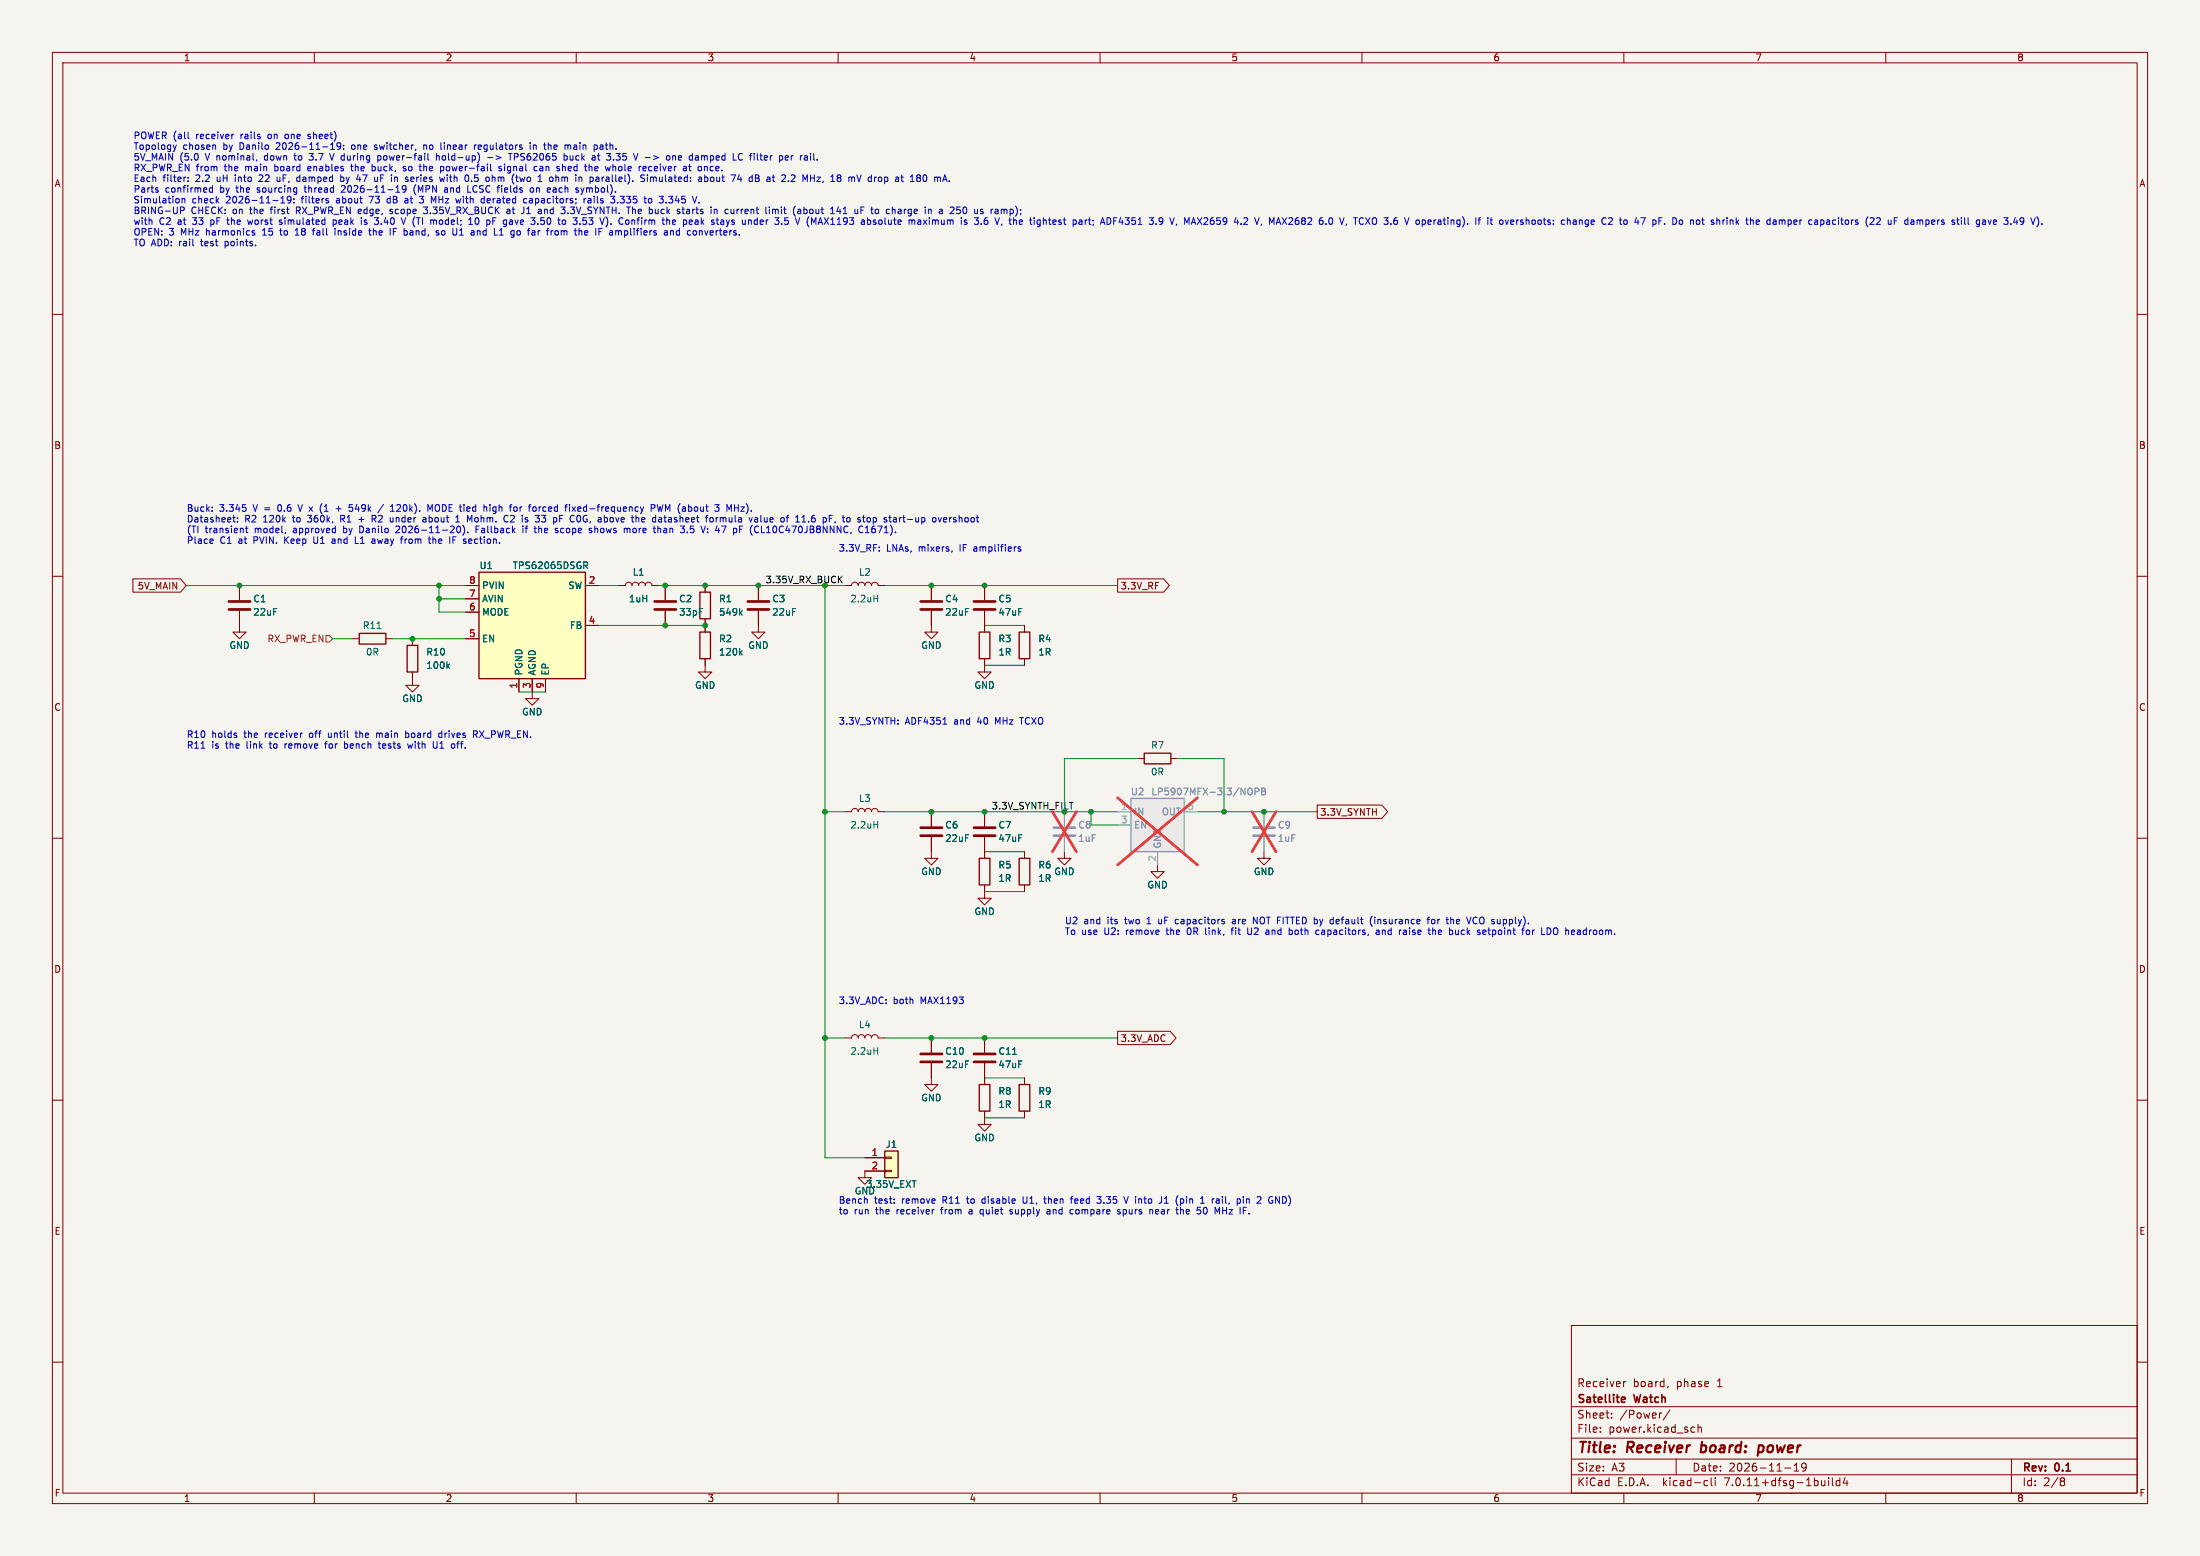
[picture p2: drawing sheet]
(kicad_sch
 (version 20230121)
 (generator eeschema)
 (paper "A3")
 (title_block
  (title "Receiver board: power")
  (date "2026-11-19")
  (rev "0.1")
  (company "Satellite Watch")
  (comment 1 "Receiver board, phase 1"))
 (lib_symbols
  (symbol "satwatch:TPS62065DSG" (in_bom yes) (on_board yes)
   (property "Reference" "U" (at -10.16 11.43 0) (effects (font (size 1.27 1.27)) (justify left)))
   (property "Value" "TPS62065DSG" (at -3.81 11.43 0) (effects (font (size 1.27 1.27)) (justify left)))
   (property "Footprint" "Package_SON:WSON-8-1EP_2x2mm_P0.5mm_EP0.9x1.6mm" (at 0 0 0) (effects (font (size 1.27 1.27)) hide))
   (property "Datasheet" "https://www.ti.com/lit/ds/symlink/tps62065.pdf" (at 0 0 0) (effects (font (size 1.27 1.27)) hide))
   (symbol "TPS62065DSG_0_1"
    (rectangle (start -10.16 10.16) (end 10.16 -10.16) (stroke (width 0.254) (type default)) (fill (type background))))
   (symbol "TPS62065DSG_1_1"
    (pin power_in line (at -12.7 7.62 0) (length 2.54) (name "PVIN" (effects (font (size 1.27 1.27)))) (number "8" (effects (font (size 1.27 1.27)))))
    (pin power_in line (at -12.7 5.08 0) (length 2.54) (name "AVIN" (effects (font (size 1.27 1.27)))) (number "7" (effects (font (size 1.27 1.27)))))
    (pin input line (at -12.7 2.54 0) (length 2.54) (name "MODE" (effects (font (size 1.27 1.27)))) (number "6" (effects (font (size 1.27 1.27)))))
    (pin input line (at -12.7 -2.54 0) (length 2.54) (name "EN" (effects (font (size 1.27 1.27)))) (number "5" (effects (font (size 1.27 1.27)))))
    (pin output line (at 12.7 7.62 180) (length 2.54) (name "SW" (effects (font (size 1.27 1.27)))) (number "2" (effects (font (size 1.27 1.27)))))
    (pin input line (at 12.7 0 180) (length 2.54) (name "FB" (effects (font (size 1.27 1.27)))) (number "4" (effects (font (size 1.27 1.27)))))
    (pin power_in line (at -2.54 -12.7 90) (length 2.54) (name "PGND" (effects (font (size 1.27 1.27)))) (number "1" (effects (font (size 1.27 1.27)))))
    (pin power_in line (at 0 -12.7 90) (length 2.54) (name "AGND" (effects (font (size 1.27 1.27)))) (number "3" (effects (font (size 1.27 1.27)))))
    (pin power_in line (at 2.54 -12.7 90) (length 2.54) (name "EP" (effects (font (size 1.27 1.27)))) (number "9" (effects (font (size 1.27 1.27)))))))
  (symbol "Device:C"
   (pin_numbers hide)
   (pin_names (offset 0.254)) (in_bom yes) (on_board yes)
   (property "Reference" "C" (at 0.635 2.54 0) (effects (font (size 1.27 1.27)) (justify left)))
   (property "Value" "C" (at 0.635 -2.54 0) (effects (font (size 1.27 1.27)) (justify left)))
   (property "Footprint" "" (at 0.9652 -3.81 0) (effects (font (size 1.27 1.27)) hide))
   (property "Datasheet" "~" (at 0 0 0) (effects (font (size 1.27 1.27)) hide))
   (symbol "C_0_1"
    (polyline (pts (xy -2.032 -0.762) (xy 2.032 -0.762)) (stroke (width 0.508) (type default)) (fill (type none)))
    (polyline (pts (xy -2.032 0.762) (xy 2.032 0.762)) (stroke (width 0.508) (type default)) (fill (type none))))
   (symbol "C_1_1"
    (pin passive line (at 0 3.81 270) (length 2.794) (name "~" (effects (font (size 1.27 1.27)))) (number "1" (effects (font (size 1.27 1.27)))))
    (pin passive line (at 0 -3.81 90) (length 2.794) (name "~" (effects (font (size 1.27 1.27)))) (number "2" (effects (font (size 1.27 1.27)))))))
  (symbol "power:GND"
   (power)
   (pin_names (offset 0)) (in_bom yes) (on_board yes)
   (property "Reference" "#PWR" (at 0 -6.35 0) (effects (font (size 1.27 1.27)) hide))
   (property "Value" "GND" (at 0 -3.81 0) (effects (font (size 1.27 1.27))))
   (property "Footprint" "" (at 0 0 0) (effects (font (size 1.27 1.27)) hide))
   (property "Datasheet" "" (at 0 0 0) (effects (font (size 1.27 1.27)) hide))
   (symbol "GND_0_1"
    (polyline (pts (xy 0 0) (xy 0 -1.27) (xy 1.27 -1.27) (xy 0 -2.54) (xy -1.27 -1.27) (xy 0 -1.27)) (stroke (width 0) (type default)) (fill (type none))))
   (symbol "GND_1_1"
    (pin power_in line (at 0 0 270) (length 0)
    hide (name "GND" (effects (font (size 1.27 1.27)))) (number "1" (effects (font (size 1.27 1.27)))))))
  (symbol "Device:L"
   (pin_numbers hide)
   (pin_names (offset 1.016) hide) (in_bom yes) (on_board yes)
   (property "Reference" "L" (at -1.27 0 90) (effects (font (size 1.27 1.27))))
   (property "Value" "L" (at 1.905 0 90) (effects (font (size 1.27 1.27))))
   (property "Footprint" "" (at 0 0 0) (effects (font (size 1.27 1.27)) hide))
   (property "Datasheet" "~" (at 0 0 0) (effects (font (size 1.27 1.27)) hide))
   (symbol "L_0_1"
    (arc (start 0 -2.54) (mid 0.6323 -1.905) (end 0 -1.27) (stroke (width 0) (type default)) (fill (type none)))
    (arc (start 0 -1.27) (mid 0.6323 -0.635) (end 0 0) (stroke (width 0) (type default)) (fill (type none)))
    (arc (start 0 0) (mid 0.6323 0.635) (end 0 1.27) (stroke (width 0) (type default)) (fill (type none)))
    (arc (start 0 1.27) (mid 0.6323 1.905) (end 0 2.54) (stroke (width 0) (type default)) (fill (type none))))
   (symbol "L_1_1"
    (pin passive line (at 0 3.81 270) (length 1.27) (name "1" (effects (font (size 1.27 1.27)))) (number "1" (effects (font (size 1.27 1.27)))))
    (pin passive line (at 0 -3.81 90) (length 1.27) (name "2" (effects (font (size 1.27 1.27)))) (number "2" (effects (font (size 1.27 1.27)))))))
  (symbol "Device:R"
   (pin_numbers hide)
   (pin_names (offset 0)) (in_bom yes) (on_board yes)
   (property "Reference" "R" (at 2.032 0 90) (effects (font (size 1.27 1.27))))
   (property "Value" "R" (at 0 0 90) (effects (font (size 1.27 1.27))))
   (property "Footprint" "" (at -1.778 0 90) (effects (font (size 1.27 1.27)) hide))
   (property "Datasheet" "~" (at 0 0 0) (effects (font (size 1.27 1.27)) hide))
   (symbol "R_0_1"
    (rectangle (start -1.016 -2.54) (end 1.016 2.54) (stroke (width 0.254) (type default)) (fill (type none))))
   (symbol "R_1_1"
    (pin passive line (at 0 3.81 270) (length 1.27) (name "~" (effects (font (size 1.27 1.27)))) (number "1" (effects (font (size 1.27 1.27)))))
    (pin passive line (at 0 -3.81 90) (length 1.27) (name "~" (effects (font (size 1.27 1.27)))) (number "2" (effects (font (size 1.27 1.27)))))))
  (symbol "Regulator_Linear:LP5907MFX-3.3" (in_bom yes) (on_board yes)
   (property "Reference" "U" (at -3.81 6.35 0) (effects (font (size 1.27 1.27))))
   (property "Value" "LP5907MFX-3.3" (at 6.35 6.35 0) (effects (font (size 1.27 1.27))))
   (property "Footprint" "Package_TO_SOT_SMD:SOT-23-5" (at 0 8.89 0) (effects (font (size 1.27 1.27)) hide))
   (property "Datasheet" "http://www.ti.com/lit/ds/symlink/lp5907.pdf" (at 0 12.7 0) (effects (font (size 1.27 1.27)) hide))
   (symbol "LP5907MFX-3.3_0_1"
    (rectangle (start -5.08 -5.08) (end 5.08 5.08) (stroke (width 0.254) (type default)) (fill (type background)))
    (pin power_in line (at -7.62 2.54 0) (length 2.54) (name "IN" (effects (font (size 1.27 1.27)))) (number "1" (effects (font (size 1.27 1.27)))))
    (pin power_in line (at 0 -7.62 90) (length 2.54) (name "GND" (effects (font (size 1.27 1.27)))) (number "2" (effects (font (size 1.27 1.27)))))
    (pin input line (at -7.62 0 0) (length 2.54) (name "EN" (effects (font (size 1.27 1.27)))) (number "3" (effects (font (size 1.27 1.27)))))
    (pin no_connect line (at 5.08 0 180) (length 2.54)
    hide (name "NC" (effects (font (size 1.27 1.27)))) (number "4" (effects (font (size 1.27 1.27)))))
    (pin power_out line (at 7.62 2.54 180) (length 2.54) (name "OUT" (effects (font (size 1.27 1.27)))) (number "5" (effects (font (size 1.27 1.27)))))))
  (symbol "Connector_Generic:Conn_01x02"
   (pin_names (offset 1.016) hide) (in_bom yes) (on_board yes)
   (property "Reference" "J" (at 0 2.54 0) (effects (font (size 1.27 1.27))))
   (property "Value" "Conn_01x02" (at 0 -5.08 0) (effects (font (size 1.27 1.27))))
   (property "Footprint" "" (at 0 0 0) (effects (font (size 1.27 1.27)) hide))
   (property "Datasheet" "~" (at 0 0 0) (effects (font (size 1.27 1.27)) hide))
   (symbol "Conn_01x02_1_1"
    (rectangle (start -1.27 -2.413) (end 0 -2.667) (stroke (width 0.1524) (type default)) (fill (type none)))
    (rectangle (start -1.27 0.127) (end 0 -0.127) (stroke (width 0.1524) (type default)) (fill (type none)))
    (rectangle (start -1.27 1.27) (end 1.27 -3.81) (stroke (width 0.254) (type default)) (fill (type background)))
    (pin passive line (at -5.08 0 0) (length 3.81) (name "Pin_1" (effects (font (size 1.27 1.27)))) (number "1" (effects (font (size 1.27 1.27)))))
    (pin passive line (at -5.08 -2.54 0) (length 3.81) (name "Pin_2" (effects (font (size 1.27 1.27)))) (number "2" (effects (font (size 1.27 1.27))))))))
 (text "POWER (all receiver rails on one sheet)\nTopology chosen by Danilo 2026-11-19: one switcher, no linear regulators in the main path.\n5V_MAIN (5.0 V nominal, down to 3.7 V during power-fail hold-up) -> TPS62065 buck at 3.35 V -> one damped LC filter per rail.\nRX_PWR_EN from the main board enables the buck, so the power-fail signal can shed the whole receiver at once.\nEach filter: 2.2 uH into 22 uF, damped by 47 uF in series with 0.5 ohm (two 1 ohm in parallel). Simulated: about 74 dB at 2.2 MHz, 18 mV drop at 180 mA.\nParts confirmed by the sourcing thread 2026-11-19 (MPN and LCSC fields on each symbol).\nSimulation check 2026-11-19: filters about 73 dB at 3 MHz with derated capacitors; rails 3.335 to 3.345 V.\nBRING-UP CHECK: on the first RX_PWR_EN edge, scope 3.35V_RX_BUCK at J1 and 3.3V_SYNTH. The buck starts in current limit (about 141 uF to charge in a 250 us ramp);\nwith C2 at 33 pF the worst simulated peak is 3.40 V (TI model; 10 pF gave 3.50 to 3.53 V). Confirm the peak stays under 3.5 V (MAX1193 absolute maximum is 3.6 V, the tightest part; ADF4351 3.9 V, MAX2659 4.2 V, MAX2682 6.0 V, TCXO 3.6 V operating). If it overshoots: change C2 to 47 pF. Do not shrink the damper capacitors (22 uF dampers still gave 3.49 V).\nOPEN: 3 MHz harmonics 15 to 18 fall inside the IF band, so U1 and L1 go far from the IF amplifiers and converters.\nTO ADD: rail test points."
  (at 25.4 25.4 0)
  (effects (font (size 1.27 1.27)) (justify left top)))
 (symbol (lib_id "satwatch:TPS62065DSG") (at 101.6 119.38 0) (unit 1)
  (in_bom yes) (on_board yes) (dnp no)
  (property "Reference" "U1" (at 91.44 107.95 0) (effects (font (size 1.27 1.27)) (justify left)))
  (property "Value" "TPS62065DSGR" (at 97.79 107.95 0) (effects (font (size 1.27 1.27)) (justify left)))
  (property "Footprint" "Package_SON:WSON-8-1EP_2x2mm_P0.5mm_EP0.9x1.6mm" (at 101.6 119.38 0) (effects (font (size 1.27 1.27)) hide))
  (property "Datasheet" "https://www.ti.com/lit/ds/symlink/tps62065.pdf" (at 101.6 119.38 0) (effects (font (size 1.27 1.27)) hide))
  (property "MPN" "TPS62065DSGR" (at 101.6 119.38 0) (effects (font (size 1.27 1.27)) hide))
  (property "LCSC" "C398352" (at 101.6 119.38 0) (effects (font (size 1.27 1.27)) hide))
  (pin "8")
  (pin "7")
  (pin "6")
  (pin "5")
  (pin "2")
  (pin "4")
  (pin "1")
  (pin "3")
  (pin "9"))
 (global_label "5V_MAIN" (shape input) (at 35.56 111.76 180)
  (effects (font (size 1.27 1.27)) (justify right))
  (property "Intersheetrefs" "${INTERSHEET_REFS}" (at 0 0 0) (effects (font (size 1.27 1.27)) hide)))
 (wire (pts (xy 35.56 111.76) (xy 45.72 111.76))
  (stroke (width 0) (type default)))
 (wire (pts (xy 45.72 111.76) (xy 83.82 111.76))
  (stroke (width 0) (type default)))
 (wire (pts (xy 83.82 111.76) (xy 88.9 111.76))
  (stroke (width 0) (type default)))
 (junction (at 45.72 111.76) (diameter 0) (color 0 0 0 0))
 (junction (at 83.82 111.76) (diameter 0) (color 0 0 0 0))
 (symbol (lib_id "Device:C") (at 45.72 115.57 0) (unit 1)
  (in_bom yes) (on_board yes) (dnp no)
  (property "Reference" "C1" (at 48.26 114.3 0) (effects (font (size 1.27 1.27)) (justify left)))
  (property "Value" "22uF" (at 48.26 116.84 0) (effects (font (size 1.27 1.27)) (justify left)))
  (property "Footprint" "Capacitor_SMD:C_1206_3216Metric" (at 46.69 119.38 0) (effects (font (size 1.27 1.27)) hide))
  (property "Datasheet" "~" (at 45.72 115.57 0) (effects (font (size 1.27 1.27)) hide))
  (property "MPN" "CL31A226KAHNNNE" (at 45.72 115.57 0) (effects (font (size 1.27 1.27)) hide))
  (property "LCSC" "C12891" (at 45.72 115.57 0) (effects (font (size 1.27 1.27)) hide))
  (pin "1")
  (pin "2"))
 (symbol (lib_id "power:GND") (at 45.72 119.38 0) (unit 1)
  (in_bom yes) (on_board yes) (dnp no)
  (property "Reference" "#PWR001" (at 45.72 125.73 0) (effects (font (size 1.27 1.27)) hide))
  (property "Value" "GND" (at 45.72 123.19 0) (effects (font (size 1.27 1.27))))
  (property "Footprint" "" (at 45.72 119.38 0) (effects (font (size 1.27 1.27)) hide))
  (property "Datasheet" "" (at 45.72 119.38 0) (effects (font (size 1.27 1.27)) hide))
  (pin "1"))
 (wire (pts (xy 88.9 114.3) (xy 83.82 114.3))
  (stroke (width 0) (type default)))
 (wire (pts (xy 83.82 116.84) (xy 83.82 114.3))
  (stroke (width 0) (type default)))
 (wire (pts (xy 83.82 114.3) (xy 83.82 111.76))
  (stroke (width 0) (type default)))
 (junction (at 83.82 114.3) (diameter 0) (color 0 0 0 0))
 (wire (pts (xy 88.9 116.84) (xy 83.82 116.84))
  (stroke (width 0) (type default)))
 (wire (pts (xy 88.9 121.92) (xy 78.74 121.92))
  (stroke (width 0) (type default)))
 (wire (pts (xy 78.74 121.92) (xy 74.93 121.92))
  (stroke (width 0) (type default)))
 (junction (at 78.74 121.92) (diameter 0) (color 0 0 0 0))
 (wire (pts (xy 99.06 132.08) (xy 101.6 132.08))
  (stroke (width 0) (type default)))
 (wire (pts (xy 101.6 132.08) (xy 104.14 132.08))
  (stroke (width 0) (type default)))
 (symbol (lib_id "power:GND") (at 101.6 132.08 0) (unit 1)
  (in_bom yes) (on_board yes) (dnp no)
  (property "Reference" "#PWR002" (at 101.6 138.43 0) (effects (font (size 1.27 1.27)) hide))
  (property "Value" "GND" (at 101.6 135.89 0) (effects (font (size 1.27 1.27))))
  (property "Footprint" "" (at 101.6 132.08 0) (effects (font (size 1.27 1.27)) hide))
  (property "Datasheet" "" (at 101.6 132.08 0) (effects (font (size 1.27 1.27)) hide))
  (pin "1"))
 (symbol (lib_id "Device:L") (at 121.92 111.76 90) (unit 1)
  (in_bom yes) (on_board yes) (dnp no)
  (property "Reference" "L1" (at 121.92 109.22 90) (effects (font (size 1.27 1.27))))
  (property "Value" "1uH" (at 121.92 114.3 90) (effects (font (size 1.27 1.27))))
  (property "Footprint" "Inductor_SMD:L_Murata_DFE252012P" (at 121.92 111.76 0) (effects (font (size 1.27 1.27)) hide))
  (property "Datasheet" "~" (at 121.92 111.76 0) (effects (font (size 1.27 1.27)) hide))
  (property "MPN" "DFE252012P-1R0M=P2" (at 121.92 111.76 0) (effects (font (size 1.27 1.27)) hide))
  (property "LCSC" "C882955" (at 121.92 111.76 0) (effects (font (size 1.27 1.27)) hide))
  (pin "1")
  (pin "2"))
 (wire (pts (xy 114.3 111.76) (xy 118.11 111.76))
  (stroke (width 0) (type default)))
 (wire (pts (xy 125.73 111.76) (xy 127 111.76))
  (stroke (width 0) (type default)))
 (wire (pts (xy 127 111.76) (xy 134.62 111.76))
  (stroke (width 0) (type default)))
 (wire (pts (xy 134.62 111.76) (xy 144.78 111.76))
  (stroke (width 0) (type default)))
 (wire (pts (xy 144.78 111.76) (xy 157.48 111.76))
  (stroke (width 0) (type default)))
 (junction (at 127 111.76) (diameter 0) (color 0 0 0 0))
 (junction (at 134.62 111.76) (diameter 0) (color 0 0 0 0))
 (junction (at 144.78 111.76) (diameter 0) (color 0 0 0 0))
 (wire (pts (xy 114.3 119.38) (xy 127 119.38))
  (stroke (width 0) (type default)))
 (wire (pts (xy 127 119.38) (xy 134.62 119.38))
  (stroke (width 0) (type default)))
 (junction (at 127 119.38) (diameter 0) (color 0 0 0 0))
 (junction (at 134.62 119.38) (diameter 0) (color 0 0 0 0))
 (symbol (lib_id "Device:C") (at 127 115.57 0) (unit 1)
  (in_bom yes) (on_board yes) (dnp no)
  (property "Reference" "C2" (at 129.54 114.3 0) (effects (font (size 1.27 1.27)) (justify left)))
  (property "Value" "33pF" (at 129.54 116.84 0) (effects (font (size 1.27 1.27)) (justify left)))
  (property "Footprint" "Capacitor_SMD:C_0603_1608Metric" (at 127.97 119.38 0) (effects (font (size 1.27 1.27)) hide))
  (property "Datasheet" "~" (at 127 115.57 0) (effects (font (size 1.27 1.27)) hide))
  (property "MPN" "CL10C330JB8NNNC" (at 127 115.57 0) (effects (font (size 1.27 1.27)) hide))
  (property "LCSC" "C1663" (at 127 115.57 0) (effects (font (size 1.27 1.27)) hide))
  (pin "1")
  (pin "2"))
 (symbol (lib_id "Device:R") (at 134.62 115.57 0) (unit 1)
  (in_bom yes) (on_board yes) (dnp no)
  (property "Reference" "R1" (at 137.16 114.3 0) (effects (font (size 1.27 1.27)) (justify left)))
  (property "Value" "549k" (at 137.16 116.84 0) (effects (font (size 1.27 1.27)) (justify left)))
  (property "Footprint" "Resistor_SMD:R_0603_1608Metric" (at 132.84 115.57 0) (effects (font (size 1.27 1.27)) hide))
  (property "Datasheet" "~" (at 134.62 115.57 0) (effects (font (size 1.27 1.27)) hide))
  (property "MPN" "AC0603FR-07549KL" (at 134.62 115.57 0) (effects (font (size 1.27 1.27)) hide))
  (property "LCSC" "C227959" (at 134.62 115.57 0) (effects (font (size 1.27 1.27)) hide))
  (pin "1")
  (pin "2"))
 (symbol (lib_id "Device:R") (at 134.62 123.19 0) (unit 1)
  (in_bom yes) (on_board yes) (dnp no)
  (property "Reference" "R2" (at 137.16 121.92 0) (effects (font (size 1.27 1.27)) (justify left)))
  (property "Value" "120k" (at 137.16 124.46 0) (effects (font (size 1.27 1.27)) (justify left)))
  (property "Footprint" "Resistor_SMD:R_0603_1608Metric" (at 132.84 123.19 0) (effects (font (size 1.27 1.27)) hide))
  (property "Datasheet" "~" (at 134.62 123.19 0) (effects (font (size 1.27 1.27)) hide))
  (property "MPN" "ERJ3EKF1203V" (at 134.62 123.19 0) (effects (font (size 1.27 1.27)) hide))
  (property "LCSC" "C400646" (at 134.62 123.19 0) (effects (font (size 1.27 1.27)) hide))
  (pin "1")
  (pin "2"))
 (symbol (lib_id "power:GND") (at 134.62 127 0) (unit 1)
  (in_bom yes) (on_board yes) (dnp no)
  (property "Reference" "#PWR003" (at 134.62 133.35 0) (effects (font (size 1.27 1.27)) hide))
  (property "Value" "GND" (at 134.62 130.81 0) (effects (font (size 1.27 1.27))))
  (property "Footprint" "" (at 134.62 127 0) (effects (font (size 1.27 1.27)) hide))
  (property "Datasheet" "" (at 134.62 127 0) (effects (font (size 1.27 1.27)) hide))
  (pin "1"))
 (symbol (lib_id "Device:C") (at 144.78 115.57 0) (unit 1)
  (in_bom yes) (on_board yes) (dnp no)
  (property "Reference" "C3" (at 147.32 114.3 0) (effects (font (size 1.27 1.27)) (justify left)))
  (property "Value" "22uF" (at 147.32 116.84 0) (effects (font (size 1.27 1.27)) (justify left)))
  (property "Footprint" "Capacitor_SMD:C_1206_3216Metric" (at 145.75 119.38 0) (effects (font (size 1.27 1.27)) hide))
  (property "Datasheet" "~" (at 144.78 115.57 0) (effects (font (size 1.27 1.27)) hide))
  (property "MPN" "CL31A226KAHNNNE" (at 144.78 115.57 0) (effects (font (size 1.27 1.27)) hide))
  (property "LCSC" "C12891" (at 144.78 115.57 0) (effects (font (size 1.27 1.27)) hide))
  (pin "1")
  (pin "2"))
 (symbol (lib_id "power:GND") (at 144.78 119.38 0) (unit 1)
  (in_bom yes) (on_board yes) (dnp no)
  (property "Reference" "#PWR004" (at 144.78 125.73 0) (effects (font (size 1.27 1.27)) hide))
  (property "Value" "GND" (at 144.78 123.19 0) (effects (font (size 1.27 1.27))))
  (property "Footprint" "" (at 144.78 119.38 0) (effects (font (size 1.27 1.27)) hide))
  (property "Datasheet" "" (at 144.78 119.38 0) (effects (font (size 1.27 1.27)) hide))
  (pin "1"))
 (label "3.35V_RX_BUCK" (at 146.05 111.76 0)
  (effects (font (size 1.27 1.27)) (justify left bottom)))
 (text "R10 holds the receiver off until the main board drives RX_PWR_EN.\nR11 is the link to remove for bench tests with U1 off."
  (at 35.56 139.7 0)
  (effects (font (size 1.27 1.27)) (justify left top)))
 (text "Buck: 3.345 V = 0.6 V x (1 + 549k / 120k). MODE tied high for forced fixed-frequency PWM (about 3 MHz).\nDatasheet: R2 120k to 360k, R1 + R2 under about 1 Mohm. C2 is 33 pF C0G, above the datasheet formula value of 11.6 pF, to stop start-up overshoot\n(TI transient model, approved by Danilo 2026-11-20). Fallback if the scope shows more than 3.5 V: 47 pF (CL10C470JB8NNNC, C1671).\nPlace C1 at PVIN. Keep U1 and L1 away from the IF section."
  (at 35.56 96.52 0)
  (effects (font (size 1.27 1.27)) (justify left top)))
 (wire (pts (xy 157.48 111.76) (xy 157.48 154.94))
  (stroke (width 0) (type default)))
 (wire (pts (xy 157.48 154.94) (xy 157.48 198.12))
  (stroke (width 0) (type default)))
 (junction (at 157.48 111.76) (diameter 0) (color 0 0 0 0))
 (junction (at 157.48 154.94) (diameter 0) (color 0 0 0 0))
 (symbol (lib_id "Device:L") (at 165.1 111.76 90) (unit 1)
  (in_bom yes) (on_board yes) (dnp no)
  (property "Reference" "L2" (at 165.1 109.22 90) (effects (font (size 1.27 1.27))))
  (property "Value" "2.2uH" (at 165.1 114.3 90) (effects (font (size 1.27 1.27))))
  (property "Footprint" "Inductor_SMD:L_Murata_DFE252012P" (at 165.1 111.76 0) (effects (font (size 1.27 1.27)) hide))
  (property "Datasheet" "~" (at 165.1 111.76 0) (effects (font (size 1.27 1.27)) hide))
  (property "MPN" "DFE252012PD-2R2M=P2" (at 165.1 111.76 0) (effects (font (size 1.27 1.27)) hide))
  (property "LCSC" "C237482" (at 165.1 111.76 0) (effects (font (size 1.27 1.27)) hide))
  (pin "1")
  (pin "2"))
 (wire (pts (xy 157.48 111.76) (xy 161.29 111.76))
  (stroke (width 0) (type default)))
 (wire (pts (xy 168.91 111.76) (xy 177.8 111.76))
  (stroke (width 0) (type default)))
 (wire (pts (xy 177.8 111.76) (xy 187.96 111.76))
  (stroke (width 0) (type default)))
 (junction (at 177.8 111.76) (diameter 0) (color 0 0 0 0))
 (symbol (lib_id "Device:C") (at 177.8 115.57 0) (unit 1)
  (in_bom yes) (on_board yes) (dnp no)
  (property "Reference" "C4" (at 180.34 114.3 0) (effects (font (size 1.27 1.27)) (justify left)))
  (property "Value" "22uF" (at 180.34 116.84 0) (effects (font (size 1.27 1.27)) (justify left)))
  (property "Footprint" "Capacitor_SMD:C_1206_3216Metric" (at 178.77 119.38 0) (effects (font (size 1.27 1.27)) hide))
  (property "Datasheet" "~" (at 177.8 115.57 0) (effects (font (size 1.27 1.27)) hide))
  (property "MPN" "CL31A226KAHNNNE" (at 177.8 115.57 0) (effects (font (size 1.27 1.27)) hide))
  (property "LCSC" "C12891" (at 177.8 115.57 0) (effects (font (size 1.27 1.27)) hide))
  (pin "1")
  (pin "2"))
 (symbol (lib_id "power:GND") (at 177.8 119.38 0) (unit 1)
  (in_bom yes) (on_board yes) (dnp no)
  (property "Reference" "#PWR005" (at 177.8 125.73 0) (effects (font (size 1.27 1.27)) hide))
  (property "Value" "GND" (at 177.8 123.19 0) (effects (font (size 1.27 1.27))))
  (property "Footprint" "" (at 177.8 119.38 0) (effects (font (size 1.27 1.27)) hide))
  (property "Datasheet" "" (at 177.8 119.38 0) (effects (font (size 1.27 1.27)) hide))
  (pin "1"))
 (symbol (lib_id "Device:C") (at 187.96 115.57 0) (unit 1)
  (in_bom yes) (on_board yes) (dnp no)
  (property "Reference" "C5" (at 190.5 114.3 0) (effects (font (size 1.27 1.27)) (justify left)))
  (property "Value" "47uF" (at 190.5 116.84 0) (effects (font (size 1.27 1.27)) (justify left)))
  (property "Footprint" "Capacitor_SMD:C_1206_3216Metric" (at 188.93 119.38 0) (effects (font (size 1.27 1.27)) hide))
  (property "Datasheet" "~" (at 187.96 115.57 0) (effects (font (size 1.27 1.27)) hide))
  (property "MPN" "CL31A476MPHNNNE" (at 187.96 115.57 0) (effects (font (size 1.27 1.27)) hide))
  (property "LCSC" "C96123" (at 187.96 115.57 0) (effects (font (size 1.27 1.27)) hide))
  (pin "1")
  (pin "2"))
 (symbol (lib_id "Device:R") (at 187.96 123.19 0) (unit 1)
  (in_bom yes) (on_board yes) (dnp no)
  (property "Reference" "R3" (at 190.5 121.92 0) (effects (font (size 1.27 1.27)) (justify left)))
  (property "Value" "1R" (at 190.5 124.46 0) (effects (font (size 1.27 1.27)) (justify left)))
  (property "Footprint" "Resistor_SMD:R_0603_1608Metric" (at 186.18 123.19 0) (effects (font (size 1.27 1.27)) hide))
  (property "Datasheet" "~" (at 187.96 123.19 0) (effects (font (size 1.27 1.27)) hide))
  (property "MPN" "0603WAF100KT5E" (at 187.96 123.19 0) (effects (font (size 1.27 1.27)) hide))
  (property "LCSC" "C22936" (at 187.96 123.19 0) (effects (font (size 1.27 1.27)) hide))
  (pin "1")
  (pin "2"))
 (symbol (lib_id "Device:R") (at 195.58 123.19 0) (unit 1)
  (in_bom yes) (on_board yes) (dnp no)
  (property "Reference" "R4" (at 198.12 121.92 0) (effects (font (size 1.27 1.27)) (justify left)))
  (property "Value" "1R" (at 198.12 124.46 0) (effects (font (size 1.27 1.27)) (justify left)))
  (property "Footprint" "Resistor_SMD:R_0603_1608Metric" (at 193.8 123.19 0) (effects (font (size 1.27 1.27)) hide))
  (property "Datasheet" "~" (at 195.58 123.19 0) (effects (font (size 1.27 1.27)) hide))
  (property "MPN" "0603WAF100KT5E" (at 195.58 123.19 0) (effects (font (size 1.27 1.27)) hide))
  (property "LCSC" "C22936" (at 195.58 123.19 0) (effects (font (size 1.27 1.27)) hide))
  (pin "1")
  (pin "2"))
 (wire (pts (xy 187.96 119.38) (xy 195.58 119.38))
  (stroke (width 0) (type default)))
 (wire (pts (xy 187.96 127) (xy 195.58 127))
  (stroke (width 0) (type default)))
 (symbol (lib_id "power:GND") (at 187.96 127 0) (unit 1)
  (in_bom yes) (on_board yes) (dnp no)
  (property "Reference" "#PWR006" (at 187.96 133.35 0) (effects (font (size 1.27 1.27)) hide))
  (property "Value" "GND" (at 187.96 130.81 0) (effects (font (size 1.27 1.27))))
  (property "Footprint" "" (at 187.96 127 0) (effects (font (size 1.27 1.27)) hide))
  (property "Datasheet" "" (at 187.96 127 0) (effects (font (size 1.27 1.27)) hide))
  (pin "1"))
 (text "3.3V_RF: LNAs, mixers, IF amplifiers"
  (at 160.02 104.14 0)
  (effects (font (size 1.27 1.27)) (justify left top)))
 (wire (pts (xy 187.96 111.76) (xy 213.36 111.76))
  (stroke (width 0) (type default)))
 (global_label "3.3V_RF" (shape output) (at 213.36 111.76 0)
  (effects (font (size 1.27 1.27)) (justify left))
  (property "Intersheetrefs" "${INTERSHEET_REFS}" (at 0 0 0) (effects (font (size 1.27 1.27)) hide)))
 (symbol (lib_id "Device:L") (at 165.1 154.94 90) (unit 1)
  (in_bom yes) (on_board yes) (dnp no)
  (property "Reference" "L3" (at 165.1 152.4 90) (effects (font (size 1.27 1.27))))
  (property "Value" "2.2uH" (at 165.1 157.48 90) (effects (font (size 1.27 1.27))))
  (property "Footprint" "Inductor_SMD:L_Murata_DFE252012P" (at 165.1 154.94 0) (effects (font (size 1.27 1.27)) hide))
  (property "Datasheet" "~" (at 165.1 154.94 0) (effects (font (size 1.27 1.27)) hide))
  (property "MPN" "DFE252012PD-2R2M=P2" (at 165.1 154.94 0) (effects (font (size 1.27 1.27)) hide))
  (property "LCSC" "C237482" (at 165.1 154.94 0) (effects (font (size 1.27 1.27)) hide))
  (pin "1")
  (pin "2"))
 (wire (pts (xy 157.48 154.94) (xy 161.29 154.94))
  (stroke (width 0) (type default)))
 (wire (pts (xy 168.91 154.94) (xy 177.8 154.94))
  (stroke (width 0) (type default)))
 (wire (pts (xy 177.8 154.94) (xy 187.96 154.94))
  (stroke (width 0) (type default)))
 (junction (at 177.8 154.94) (diameter 0) (color 0 0 0 0))
 (symbol (lib_id "Device:C") (at 177.8 158.75 0) (unit 1)
  (in_bom yes) (on_board yes) (dnp no)
  (property "Reference" "C6" (at 180.34 157.48 0) (effects (font (size 1.27 1.27)) (justify left)))
  (property "Value" "22uF" (at 180.34 160.02 0) (effects (font (size 1.27 1.27)) (justify left)))
  (property "Footprint" "Capacitor_SMD:C_1206_3216Metric" (at 178.77 162.56 0) (effects (font (size 1.27 1.27)) hide))
  (property "Datasheet" "~" (at 177.8 158.75 0) (effects (font (size 1.27 1.27)) hide))
  (property "MPN" "CL31A226KAHNNNE" (at 177.8 158.75 0) (effects (font (size 1.27 1.27)) hide))
  (property "LCSC" "C12891" (at 177.8 158.75 0) (effects (font (size 1.27 1.27)) hide))
  (pin "1")
  (pin "2"))
 (symbol (lib_id "power:GND") (at 177.8 162.56 0) (unit 1)
  (in_bom yes) (on_board yes) (dnp no)
  (property "Reference" "#PWR007" (at 177.8 168.91 0) (effects (font (size 1.27 1.27)) hide))
  (property "Value" "GND" (at 177.8 166.37 0) (effects (font (size 1.27 1.27))))
  (property "Footprint" "" (at 177.8 162.56 0) (effects (font (size 1.27 1.27)) hide))
  (property "Datasheet" "" (at 177.8 162.56 0) (effects (font (size 1.27 1.27)) hide))
  (pin "1"))
 (symbol (lib_id "Device:C") (at 187.96 158.75 0) (unit 1)
  (in_bom yes) (on_board yes) (dnp no)
  (property "Reference" "C7" (at 190.5 157.48 0) (effects (font (size 1.27 1.27)) (justify left)))
  (property "Value" "47uF" (at 190.5 160.02 0) (effects (font (size 1.27 1.27)) (justify left)))
  (property "Footprint" "Capacitor_SMD:C_1206_3216Metric" (at 188.93 162.56 0) (effects (font (size 1.27 1.27)) hide))
  (property "Datasheet" "~" (at 187.96 158.75 0) (effects (font (size 1.27 1.27)) hide))
  (property "MPN" "CL31A476MPHNNNE" (at 187.96 158.75 0) (effects (font (size 1.27 1.27)) hide))
  (property "LCSC" "C96123" (at 187.96 158.75 0) (effects (font (size 1.27 1.27)) hide))
  (pin "1")
  (pin "2"))
 (symbol (lib_id "Device:R") (at 187.96 166.37 0) (unit 1)
  (in_bom yes) (on_board yes) (dnp no)
  (property "Reference" "R5" (at 190.5 165.1 0) (effects (font (size 1.27 1.27)) (justify left)))
  (property "Value" "1R" (at 190.5 167.64 0) (effects (font (size 1.27 1.27)) (justify left)))
  (property "Footprint" "Resistor_SMD:R_0603_1608Metric" (at 186.18 166.37 0) (effects (font (size 1.27 1.27)) hide))
  (property "Datasheet" "~" (at 187.96 166.37 0) (effects (font (size 1.27 1.27)) hide))
  (property "MPN" "0603WAF100KT5E" (at 187.96 166.37 0) (effects (font (size 1.27 1.27)) hide))
  (property "LCSC" "C22936" (at 187.96 166.37 0) (effects (font (size 1.27 1.27)) hide))
  (pin "1")
  (pin "2"))
 (symbol (lib_id "Device:R") (at 195.58 166.37 0) (unit 1)
  (in_bom yes) (on_board yes) (dnp no)
  (property "Reference" "R6" (at 198.12 165.1 0) (effects (font (size 1.27 1.27)) (justify left)))
  (property "Value" "1R" (at 198.12 167.64 0) (effects (font (size 1.27 1.27)) (justify left)))
  (property "Footprint" "Resistor_SMD:R_0603_1608Metric" (at 193.8 166.37 0) (effects (font (size 1.27 1.27)) hide))
  (property "Datasheet" "~" (at 195.58 166.37 0) (effects (font (size 1.27 1.27)) hide))
  (property "MPN" "0603WAF100KT5E" (at 195.58 166.37 0) (effects (font (size 1.27 1.27)) hide))
  (property "LCSC" "C22936" (at 195.58 166.37 0) (effects (font (size 1.27 1.27)) hide))
  (pin "1")
  (pin "2"))
 (wire (pts (xy 187.96 162.56) (xy 195.58 162.56))
  (stroke (width 0) (type default)))
 (wire (pts (xy 187.96 170.18) (xy 195.58 170.18))
  (stroke (width 0) (type default)))
 (symbol (lib_id "power:GND") (at 187.96 170.18 0) (unit 1)
  (in_bom yes) (on_board yes) (dnp no)
  (property "Reference" "#PWR008" (at 187.96 176.53 0) (effects (font (size 1.27 1.27)) hide))
  (property "Value" "GND" (at 187.96 173.99 0) (effects (font (size 1.27 1.27))))
  (property "Footprint" "" (at 187.96 170.18 0) (effects (font (size 1.27 1.27)) hide))
  (property "Datasheet" "" (at 187.96 170.18 0) (effects (font (size 1.27 1.27)) hide))
  (pin "1"))
 (text "3.3V_SYNTH: ADF4351 and 40 MHz TCXO"
  (at 160.02 137.16 0)
  (effects (font (size 1.27 1.27)) (justify left top)))
 (junction (at 187.96 154.94) (diameter 0) (color 0 0 0 0))
 (wire (pts (xy 187.96 154.94) (xy 203.2 154.94))
  (stroke (width 0) (type default)))
 (wire (pts (xy 203.2 154.94) (xy 208.28 154.94))
  (stroke (width 0) (type default)))
 (junction (at 203.2 154.94) (diameter 0) (color 0 0 0 0))
 (label "3.3V_SYNTH_FILT" (at 189.23 154.94 0)
  (effects (font (size 1.27 1.27)) (justify left bottom)))
 (symbol (lib_id "Regulator_Linear:LP5907MFX-3.3") (at 220.98 157.48 0) (unit 1)
  (in_bom yes) (on_board yes) (dnp yes)
  (property "Reference" "U2" (at 217.17 151.13 0) (effects (font (size 1.27 1.27))))
  (property "Value" "LP5907MFX-3.3/NOPB" (at 219.71 151.13 0) (effects (font (size 1.27 1.27)) (justify left)))
  (property "Footprint" "Package_TO_SOT_SMD:SOT-23-5" (at 220.98 148.59 0) (effects (font (size 1.27 1.27)) hide))
  (property "Datasheet" "http://www.ti.com/lit/ds/symlink/lp5907.pdf" (at 220.98 144.78 0) (effects (font (size 1.27 1.27)) hide))
  (property "MPN" "LP5907MFX-3.3/NOPB" (at 220.98 157.48 0) (effects (font (size 1.27 1.27)) hide))
  (property "LCSC" "C80670" (at 220.98 157.48 0) (effects (font (size 1.27 1.27)) hide))
  (pin "1")
  (pin "2")
  (pin "3")
  (pin "4")
  (pin "5"))
 (wire (pts (xy 208.28 154.94) (xy 213.36 154.94))
  (stroke (width 0) (type default)))
 (junction (at 208.28 154.94) (diameter 0) (color 0 0 0 0))
 (symbol (lib_id "Device:C") (at 203.2 158.75 0) (unit 1)
  (in_bom yes) (on_board yes) (dnp yes)
  (property "Reference" "C8" (at 205.74 157.48 0) (effects (font (size 1.27 1.27)) (justify left)))
  (property "Value" "1uF" (at 205.74 160.02 0) (effects (font (size 1.27 1.27)) (justify left)))
  (property "Footprint" "Capacitor_SMD:C_0603_1608Metric" (at 204.17 162.56 0) (effects (font (size 1.27 1.27)) hide))
  (property "Datasheet" "~" (at 203.2 158.75 0) (effects (font (size 1.27 1.27)) hide))
  (property "MPN" "CL10B105KA8NNNC" (at 203.2 158.75 0) (effects (font (size 1.27 1.27)) hide))
  (property "LCSC" "C29936" (at 203.2 158.75 0) (effects (font (size 1.27 1.27)) hide))
  (pin "1")
  (pin "2"))
 (symbol (lib_id "power:GND") (at 203.2 162.56 0) (unit 1)
  (in_bom yes) (on_board yes) (dnp no)
  (property "Reference" "#PWR009" (at 203.2 168.91 0) (effects (font (size 1.27 1.27)) hide))
  (property "Value" "GND" (at 203.2 166.37 0) (effects (font (size 1.27 1.27))))
  (property "Footprint" "" (at 203.2 162.56 0) (effects (font (size 1.27 1.27)) hide))
  (property "Datasheet" "" (at 203.2 162.56 0) (effects (font (size 1.27 1.27)) hide))
  (pin "1"))
 (wire (pts (xy 213.36 157.48) (xy 208.28 157.48))
  (stroke (width 0) (type default)))
 (wire (pts (xy 208.28 157.48) (xy 208.28 154.94))
  (stroke (width 0) (type default)))
 (symbol (lib_id "power:GND") (at 220.98 165.1 0) (unit 1)
  (in_bom yes) (on_board yes) (dnp no)
  (property "Reference" "#PWR010" (at 220.98 171.45 0) (effects (font (size 1.27 1.27)) hide))
  (property "Value" "GND" (at 220.98 168.91 0) (effects (font (size 1.27 1.27))))
  (property "Footprint" "" (at 220.98 165.1 0) (effects (font (size 1.27 1.27)) hide))
  (property "Datasheet" "" (at 220.98 165.1 0) (effects (font (size 1.27 1.27)) hide))
  (pin "1"))
 (symbol (lib_id "Device:R") (at 220.98 144.78 90) (unit 1)
  (in_bom yes) (on_board yes) (dnp no)
  (property "Reference" "R7" (at 220.98 142.24 90) (effects (font (size 1.27 1.27))))
  (property "Value" "0R" (at 220.98 147.32 90) (effects (font (size 1.27 1.27))))
  (property "Footprint" "Resistor_SMD:R_0603_1608Metric" (at 219.2 144.78 0) (effects (font (size 1.27 1.27)) hide))
  (property "Datasheet" "~" (at 220.98 144.78 0) (effects (font (size 1.27 1.27)) hide))
  (property "MPN" "0603WAF0000T5E" (at 220.98 144.78 0) (effects (font (size 1.27 1.27)) hide))
  (property "LCSC" "C21189" (at 220.98 144.78 0) (effects (font (size 1.27 1.27)) hide))
  (pin "1")
  (pin "2"))
 (wire (pts (xy 203.2 154.94) (xy 203.2 144.78))
  (stroke (width 0) (type default)))
 (wire (pts (xy 203.2 144.78) (xy 217.17 144.78))
  (stroke (width 0) (type default)))
 (wire (pts (xy 224.79 144.78) (xy 233.68 144.78))
  (stroke (width 0) (type default)))
 (wire (pts (xy 233.68 144.78) (xy 233.68 154.94))
  (stroke (width 0) (type default)))
 (wire (pts (xy 228.6 154.94) (xy 233.68 154.94))
  (stroke (width 0) (type default)))
 (wire (pts (xy 233.68 154.94) (xy 241.3 154.94))
  (stroke (width 0) (type default)))
 (wire (pts (xy 241.3 154.94) (xy 251.46 154.94))
  (stroke (width 0) (type default)))
 (junction (at 233.68 154.94) (diameter 0) (color 0 0 0 0))
 (junction (at 241.3 154.94) (diameter 0) (color 0 0 0 0))
 (symbol (lib_id "Device:C") (at 241.3 158.75 0) (unit 1)
  (in_bom yes) (on_board yes) (dnp yes)
  (property "Reference" "C9" (at 243.84 157.48 0) (effects (font (size 1.27 1.27)) (justify left)))
  (property "Value" "1uF" (at 243.84 160.02 0) (effects (font (size 1.27 1.27)) (justify left)))
  (property "Footprint" "Capacitor_SMD:C_0603_1608Metric" (at 242.27 162.56 0) (effects (font (size 1.27 1.27)) hide))
  (property "Datasheet" "~" (at 241.3 158.75 0) (effects (font (size 1.27 1.27)) hide))
  (property "MPN" "CL10B105KA8NNNC" (at 241.3 158.75 0) (effects (font (size 1.27 1.27)) hide))
  (property "LCSC" "C29936" (at 241.3 158.75 0) (effects (font (size 1.27 1.27)) hide))
  (pin "1")
  (pin "2"))
 (symbol (lib_id "power:GND") (at 241.3 162.56 0) (unit 1)
  (in_bom yes) (on_board yes) (dnp no)
  (property "Reference" "#PWR011" (at 241.3 168.91 0) (effects (font (size 1.27 1.27)) hide))
  (property "Value" "GND" (at 241.3 166.37 0) (effects (font (size 1.27 1.27))))
  (property "Footprint" "" (at 241.3 162.56 0) (effects (font (size 1.27 1.27)) hide))
  (property "Datasheet" "" (at 241.3 162.56 0) (effects (font (size 1.27 1.27)) hide))
  (pin "1"))
 (global_label "3.3V_SYNTH" (shape output) (at 251.46 154.94 0)
  (effects (font (size 1.27 1.27)) (justify left))
  (property "Intersheetrefs" "${INTERSHEET_REFS}" (at 0 0 0) (effects (font (size 1.27 1.27)) hide)))
 (text "U2 and its two 1 uF capacitors are NOT FITTED by default (insurance for the VCO supply).\nTo use U2: remove the 0R link, fit U2 and both capacitors, and raise the buck setpoint for LDO headroom."
  (at 203.2 175.26 0)
  (effects (font (size 1.27 1.27)) (justify left top)))
 (symbol (lib_id "Device:L") (at 165.1 198.12 90) (unit 1)
  (in_bom yes) (on_board yes) (dnp no)
  (property "Reference" "L4" (at 165.1 195.58 90) (effects (font (size 1.27 1.27))))
  (property "Value" "2.2uH" (at 165.1 200.66 90) (effects (font (size 1.27 1.27))))
  (property "Footprint" "Inductor_SMD:L_Murata_DFE252012P" (at 165.1 198.12 0) (effects (font (size 1.27 1.27)) hide))
  (property "Datasheet" "~" (at 165.1 198.12 0) (effects (font (size 1.27 1.27)) hide))
  (property "MPN" "DFE252012PD-2R2M=P2" (at 165.1 198.12 0) (effects (font (size 1.27 1.27)) hide))
  (property "LCSC" "C237482" (at 165.1 198.12 0) (effects (font (size 1.27 1.27)) hide))
  (pin "1")
  (pin "2"))
 (wire (pts (xy 157.48 198.12) (xy 161.29 198.12))
  (stroke (width 0) (type default)))
 (wire (pts (xy 168.91 198.12) (xy 177.8 198.12))
  (stroke (width 0) (type default)))
 (wire (pts (xy 177.8 198.12) (xy 187.96 198.12))
  (stroke (width 0) (type default)))
 (junction (at 177.8 198.12) (diameter 0) (color 0 0 0 0))
 (symbol (lib_id "Device:C") (at 177.8 201.93 0) (unit 1)
  (in_bom yes) (on_board yes) (dnp no)
  (property "Reference" "C10" (at 180.34 200.66 0) (effects (font (size 1.27 1.27)) (justify left)))
  (property "Value" "22uF" (at 180.34 203.2 0) (effects (font (size 1.27 1.27)) (justify left)))
  (property "Footprint" "Capacitor_SMD:C_1206_3216Metric" (at 178.77 205.74 0) (effects (font (size 1.27 1.27)) hide))
  (property "Datasheet" "~" (at 177.8 201.93 0) (effects (font (size 1.27 1.27)) hide))
  (property "MPN" "CL31A226KAHNNNE" (at 177.8 201.93 0) (effects (font (size 1.27 1.27)) hide))
  (property "LCSC" "C12891" (at 177.8 201.93 0) (effects (font (size 1.27 1.27)) hide))
  (pin "1")
  (pin "2"))
 (symbol (lib_id "power:GND") (at 177.8 205.74 0) (unit 1)
  (in_bom yes) (on_board yes) (dnp no)
  (property "Reference" "#PWR012" (at 177.8 212.09 0) (effects (font (size 1.27 1.27)) hide))
  (property "Value" "GND" (at 177.8 209.55 0) (effects (font (size 1.27 1.27))))
  (property "Footprint" "" (at 177.8 205.74 0) (effects (font (size 1.27 1.27)) hide))
  (property "Datasheet" "" (at 177.8 205.74 0) (effects (font (size 1.27 1.27)) hide))
  (pin "1"))
 (symbol (lib_id "Device:C") (at 187.96 201.93 0) (unit 1)
  (in_bom yes) (on_board yes) (dnp no)
  (property "Reference" "C11" (at 190.5 200.66 0) (effects (font (size 1.27 1.27)) (justify left)))
  (property "Value" "47uF" (at 190.5 203.2 0) (effects (font (size 1.27 1.27)) (justify left)))
  (property "Footprint" "Capacitor_SMD:C_1206_3216Metric" (at 188.93 205.74 0) (effects (font (size 1.27 1.27)) hide))
  (property "Datasheet" "~" (at 187.96 201.93 0) (effects (font (size 1.27 1.27)) hide))
  (property "MPN" "CL31A476MPHNNNE" (at 187.96 201.93 0) (effects (font (size 1.27 1.27)) hide))
  (property "LCSC" "C96123" (at 187.96 201.93 0) (effects (font (size 1.27 1.27)) hide))
  (pin "1")
  (pin "2"))
 (symbol (lib_id "Device:R") (at 187.96 209.55 0) (unit 1)
  (in_bom yes) (on_board yes) (dnp no)
  (property "Reference" "R8" (at 190.5 208.28 0) (effects (font (size 1.27 1.27)) (justify left)))
  (property "Value" "1R" (at 190.5 210.82 0) (effects (font (size 1.27 1.27)) (justify left)))
  (property "Footprint" "Resistor_SMD:R_0603_1608Metric" (at 186.18 209.55 0) (effects (font (size 1.27 1.27)) hide))
  (property "Datasheet" "~" (at 187.96 209.55 0) (effects (font (size 1.27 1.27)) hide))
  (property "MPN" "0603WAF100KT5E" (at 187.96 209.55 0) (effects (font (size 1.27 1.27)) hide))
  (property "LCSC" "C22936" (at 187.96 209.55 0) (effects (font (size 1.27 1.27)) hide))
  (pin "1")
  (pin "2"))
 (symbol (lib_id "Device:R") (at 195.58 209.55 0) (unit 1)
  (in_bom yes) (on_board yes) (dnp no)
  (property "Reference" "R9" (at 198.12 208.28 0) (effects (font (size 1.27 1.27)) (justify left)))
  (property "Value" "1R" (at 198.12 210.82 0) (effects (font (size 1.27 1.27)) (justify left)))
  (property "Footprint" "Resistor_SMD:R_0603_1608Metric" (at 193.8 209.55 0) (effects (font (size 1.27 1.27)) hide))
  (property "Datasheet" "~" (at 195.58 209.55 0) (effects (font (size 1.27 1.27)) hide))
  (property "MPN" "0603WAF100KT5E" (at 195.58 209.55 0) (effects (font (size 1.27 1.27)) hide))
  (property "LCSC" "C22936" (at 195.58 209.55 0) (effects (font (size 1.27 1.27)) hide))
  (pin "1")
  (pin "2"))
 (wire (pts (xy 187.96 205.74) (xy 195.58 205.74))
  (stroke (width 0) (type default)))
 (wire (pts (xy 187.96 213.36) (xy 195.58 213.36))
  (stroke (width 0) (type default)))
 (symbol (lib_id "power:GND") (at 187.96 213.36 0) (unit 1)
  (in_bom yes) (on_board yes) (dnp no)
  (property "Reference" "#PWR013" (at 187.96 219.71 0) (effects (font (size 1.27 1.27)) hide))
  (property "Value" "GND" (at 187.96 217.17 0) (effects (font (size 1.27 1.27))))
  (property "Footprint" "" (at 187.96 213.36 0) (effects (font (size 1.27 1.27)) hide))
  (property "Datasheet" "" (at 187.96 213.36 0) (effects (font (size 1.27 1.27)) hide))
  (pin "1"))
 (text "3.3V_ADC: both MAX1193"
  (at 160.02 190.5 0)
  (effects (font (size 1.27 1.27)) (justify left top)))
 (wire (pts (xy 187.96 198.12) (xy 213.36 198.12))
  (stroke (width 0) (type default)))
 (global_label "3.3V_ADC" (shape output) (at 213.36 198.12 0)
  (effects (font (size 1.27 1.27)) (justify left))
  (property "Intersheetrefs" "${INTERSHEET_REFS}" (at 0 0 0) (effects (font (size 1.27 1.27)) hide)))
 (junction (at 187.96 111.76) (diameter 0) (color 0 0 0 0))
 (junction (at 187.96 198.12) (diameter 0) (color 0 0 0 0))
 (symbol (lib_id "Device:R") (at 78.74 125.73 0) (unit 1)
  (in_bom yes) (on_board yes) (dnp no)
  (property "Reference" "R10" (at 81.28 124.46 0) (effects (font (size 1.27 1.27)) (justify left)))
  (property "Value" "100k" (at 81.28 127 0) (effects (font (size 1.27 1.27)) (justify left)))
  (property "Footprint" "Resistor_SMD:R_0603_1608Metric" (at 76.96 125.73 0) (effects (font (size 1.27 1.27)) hide))
  (property "Datasheet" "~" (at 78.74 125.73 0) (effects (font (size 1.27 1.27)) hide))
  (property "MPN" "0603WAF1003T5E" (at 78.74 125.73 0) (effects (font (size 1.27 1.27)) hide))
  (property "LCSC" "C25803" (at 78.74 125.73 0) (effects (font (size 1.27 1.27)) hide))
  (pin "1")
  (pin "2"))
 (symbol (lib_id "power:GND") (at 78.74 129.54 0) (unit 1)
  (in_bom yes) (on_board yes) (dnp no)
  (property "Reference" "#PWR014" (at 78.74 135.89 0) (effects (font (size 1.27 1.27)) hide))
  (property "Value" "GND" (at 78.74 133.35 0) (effects (font (size 1.27 1.27))))
  (property "Footprint" "" (at 78.74 129.54 0) (effects (font (size 1.27 1.27)) hide))
  (property "Datasheet" "" (at 78.74 129.54 0) (effects (font (size 1.27 1.27)) hide))
  (pin "1"))
 (symbol (lib_id "Device:R") (at 71.12 121.92 90) (unit 1)
  (in_bom yes) (on_board yes) (dnp no)
  (property "Reference" "R11" (at 71.12 119.38 90) (effects (font (size 1.27 1.27))))
  (property "Value" "0R" (at 71.12 124.46 90) (effects (font (size 1.27 1.27))))
  (property "Footprint" "Resistor_SMD:R_0603_1608Metric" (at 69.34 121.92 0) (effects (font (size 1.27 1.27)) hide))
  (property "Datasheet" "~" (at 71.12 121.92 0) (effects (font (size 1.27 1.27)) hide))
  (property "MPN" "0603WAF0000T5E" (at 71.12 121.92 0) (effects (font (size 1.27 1.27)) hide))
  (property "LCSC" "C21189" (at 71.12 121.92 0) (effects (font (size 1.27 1.27)) hide))
  (pin "1")
  (pin "2"))
 (wire (pts (xy 63.5 121.92) (xy 67.31 121.92))
  (stroke (width 0) (type default)))
 (hierarchical_label "RX_PWR_EN" (shape input) (at 63.5 121.92 180)
  (effects (font (size 1.27 1.27)) (justify right)))
 (symbol (lib_id "Connector_Generic:Conn_01x02") (at 170.18 220.98 0) (unit 1)
  (in_bom yes) (on_board yes) (dnp no)
  (property "Reference" "J1" (at 170.18 218.44 0) (effects (font (size 1.27 1.27))))
  (property "Value" "3.35V_EXT" (at 170.18 226.06 0) (effects (font (size 1.27 1.27))))
  (property "Footprint" "Connector_PinHeader_2.54mm:PinHeader_1x02_P2.54mm_Vertical" (at 170.18 220.98 0) (effects (font (size 1.27 1.27)) hide))
  (property "Datasheet" "~" (at 170.18 220.98 0) (effects (font (size 1.27 1.27)) hide))
  (property "MPN" "B-2100S02P-A110" (at 170.18 220.98 0) (effects (font (size 1.27 1.27)) hide))
  (property "LCSC" "C124375" (at 170.18 220.98 0) (effects (font (size 1.27 1.27)) hide))
  (pin "1")
  (pin "2"))
 (wire (pts (xy 157.48 198.12) (xy 157.48 220.98))
  (stroke (width 0) (type default)))
 (wire (pts (xy 157.48 220.98) (xy 165.1 220.98))
  (stroke (width 0) (type default)))
 (junction (at 157.48 198.12) (diameter 0) (color 0 0 0 0))
 (symbol (lib_id "power:GND") (at 165.1 223.52 0) (unit 1)
  (in_bom yes) (on_board yes) (dnp no)
  (property "Reference" "#PWR015" (at 165.1 229.87 0) (effects (font (size 1.27 1.27)) hide))
  (property "Value" "GND" (at 165.1 227.33 0) (effects (font (size 1.27 1.27))))
  (property "Footprint" "" (at 165.1 223.52 0) (effects (font (size 1.27 1.27)) hide))
  (property "Datasheet" "" (at 165.1 223.52 0) (effects (font (size 1.27 1.27)) hide))
  (pin "1"))
 (text "Bench test: remove R11 to disable U1, then feed 3.35 V into J1 (pin 1 rail, pin 2 GND)\nto run the receiver from a quiet supply and compare spurs near the 50 MHz IF."
  (at 160.02 228.6 0)
  (effects (font (size 1.27 1.27)) (justify left top))))
